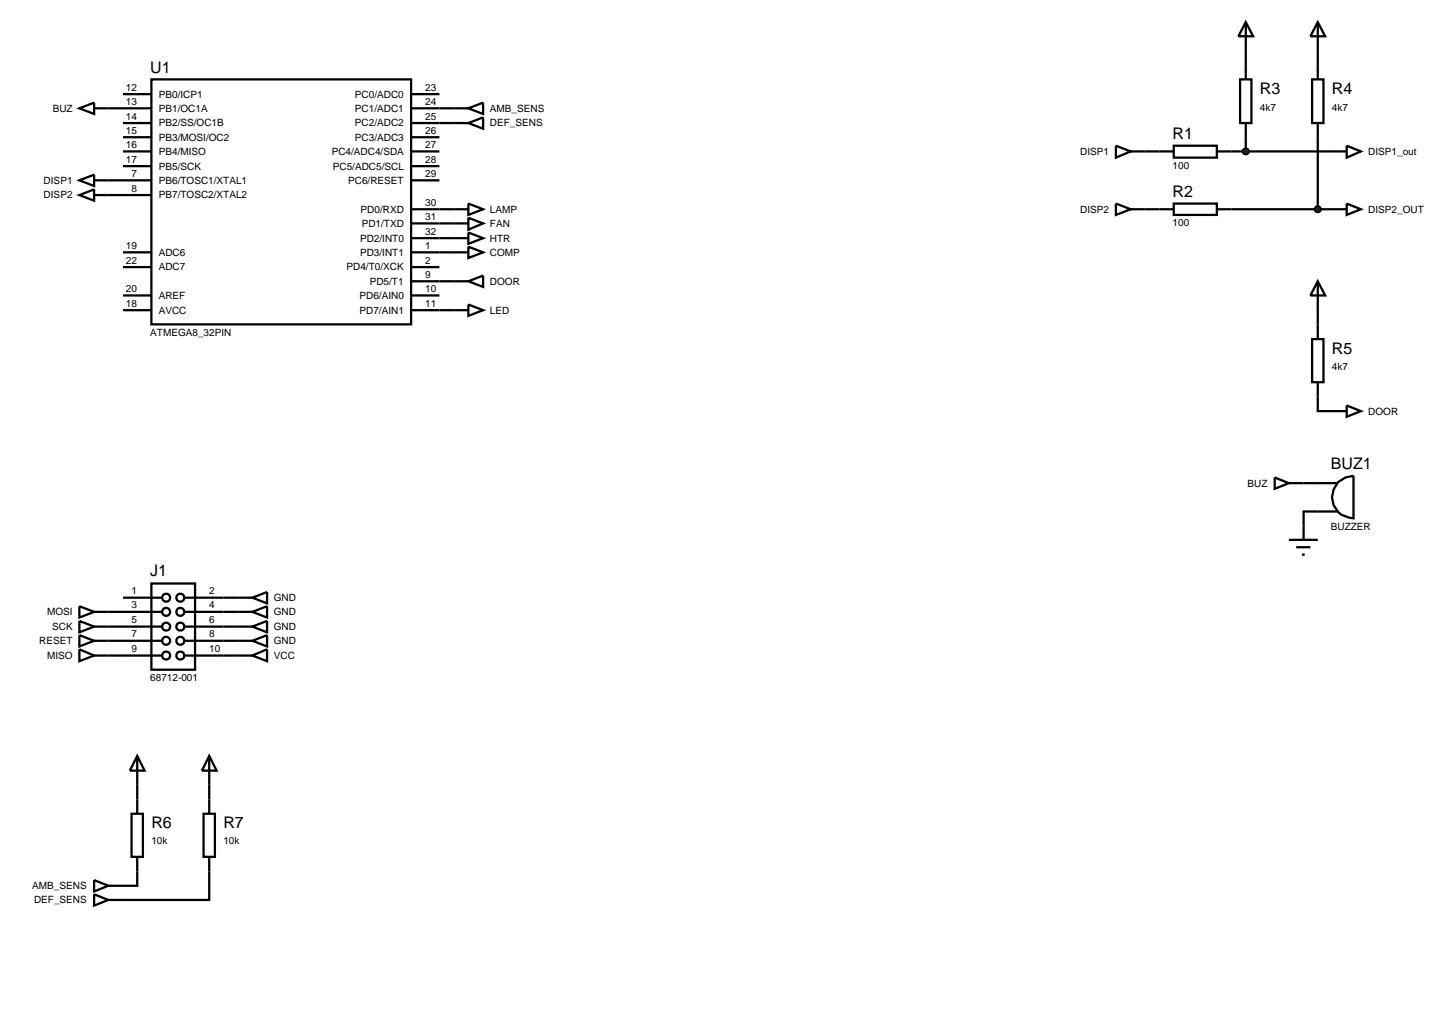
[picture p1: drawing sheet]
<svg xmlns="http://www.w3.org/2000/svg" width="257mm" height="180mm" viewBox="0 0 257 180" stroke-linecap="round" stroke-linejoin="round" font-family="sans-serif">
<g fill="none" stroke="#000" stroke-width=".4">
<path d="M19.1 19.1h7.6M21.7 16.6h5M26.7 14h45.8v43.2h-45.8zM72.5 19.1h7.6M72.5 16.6h5M218.7 14h2v7.7h-2zM219.7 3.9l1.3 2.5h-2.6zM219.7 3.9v10.1M231.4 14h2v7.7h-2zM232.4 3.9l1.3 2.5h-2.6zM232.4 3.9v10.1M14 31.8l2.6-1v2z"/>
<path d="M14 34.4l2.6-1v2zM16.6 31.8h10.1M16.6 34.4h10.1M21.7 26.7h5M21.7 21.7h5M21.7 24.2h5M21.7 29.3h5M72.5 36.9h10.1M72.5 39.4h10.1M72.5 31.8h5M72.5 26.7h5M72.5 21.7h7.6"/>
<path d="M72.5 24.2h5M72.5 29.3h5M82.6 38.4l2.6 1-2.6 1.1zM82.6 35.9l2.6 1-2.6 1zM196.8 25.7l2.6 1-2.6 1.1zM196.8 35.9l2.6 1-2.6 1zM199.4 36.9h7.6M199.4 26.7h7.6M207 25.7h7.6v2.1h-7.6zM207 35.9h7.6v2h-7.6zM214.6 36.9h22.9M214.6 26.7h22.9"/>
<path d="M219.7 21.7v5M232.4 21.7v15.2M237.5 35.9l2.5 1-2.5 1zM237.5 25.7l2.5 1-2.5 1.1zM21.7 44.5h5M21.7 54.7h5M21.7 47.1h5M21.7 52.1h5M72.5 42h10.1M72.5 44.5h10.1M72.5 49.6h7.6M72.5 54.7h7.6"/>
<path d="M72.5 47.1h5M72.5 52.1h5M82.6 41l2.6 1-2.6 1zM82.6 43.5l2.6 1-2.6 1zM232.4 54.7v2.5M232.4 69.9v2.6h2.5M229.9 85.2h2.5M232.4 90.2h-2.5v2.5M14 112l2.6 1-2.6 1zM14 109.5l2.6 1-2.6 1zM14 114.5l2.6 1.1-2.6 1zM14 106.9l2.6 1-2.6 1z"/>
<path d="M16.6 113h11.9M16.6 107.9h11.9M16.6 110.5h11.9M16.6 115.6h11.9M21.7 105.4h6.8M26.7 102.9h7.7v15.2h-7.7zM32.6 113h11.9M32.6 105.4h11.9M32.6 107.9h11.9M32.6 110.5h11.9M32.6 115.6h11.9M44.5 105.4l2.6-1v2z"/>
<path d="M44.5 107.9l2.6-1v2zM44.5 110.5l2.6-1v2zM44.5 113l2.6-1v2zM44.5 115.6l2.6-1.1v2.1zM24.2 138.4v2.6M36.9 138.4v2.6M24.2 153.7v2.5h-2.5M36.9 153.7v5h-15.2"/>
<circle cx="29.3" cy="113" r=".7"/>
<circle cx="29.3" cy="107.9" r=".7"/>
<circle cx="29.3" cy="115.6" r=".7"/>
<circle cx="29.3" cy="105.4" r=".7"/>
<circle cx="29.3" cy="110.5" r=".7"/>
<circle cx="31.8" cy="107.9" r=".7"/>
<circle cx="31.8" cy="113" r=".7"/>
<circle cx="31.8" cy="115.6" r=".7"/>
<circle cx="31.8" cy="105.4" r=".7"/>
<circle cx="31.8" cy="110.5" r=".7"/>
</g>
<g fill="#004000" stroke="#000" stroke-width=".4">
<path d="M219.3 26.4l.4-.2-.5 .5zM219.7 26.2l.4 .2 .1 .3zM219.7 27.2l.5-.5-.1 .3zM219.2 26.7l.5 .5-.3-.1z"/>
<path d="M232 36.6l.4-.2-.5 .5zM232.4 36.4l.4 .2 .1 .3zM232.9 36.9l-.1 .3-.4 .2zM231.9 36.9l.5 .5-.4-.2z"/>
</g>
<g fill="#004000">
<path d="M219.2 26.7l.5-.5 .5 .5-.5 .5z"/>
<path d="M231.9 36.9l.5-.5 .5 .5-.5 .5z"/>
</g>
<g fill="none" stroke="#000" stroke-width=".4">
<path d="M14 19.1l2.6-1v2zM16.6 19.1h2.5M80.1 19.1h2.5M82.6 19.1l2.6-1v2zM80.1 21.7h2.5M82.6 21.7l2.6-1v2zM80.1 49.6h2.5M80.1 54.7h2.5M82.6 49.6l2.6-1v2zM82.6 53.7l2.6 1-2.6 1zM231.4 59.8h2v7.6h-2zM232.4 49.6l1.3 2.5h-2.6z"/>
<path d="M232.4 49.6v5.1M232.4 57.2v2.6M232.4 67.4v2.5M234.9 72.5h2.6M237.5 71.5l2.5 1-2.5 1zM224.8 84.2l2.5 1-2.5 1zM227.3 85.2h2.6M227.3 95.2h5.1M228.6 96.5h2.5M229.6 97.8h.5M229.9 92.7v2.5M232.4 90.2h3.5"/>
<path d="M232.4 85.2h3.5M236 85l1.3-.8 1.4-.3v7.5a3.8 3.8 0 0 1-3.5-2.3 3.8 3.8 0 0 1 .8-4.1zM24.2 133.3l1.3 2.6h-2.6zM24.2 133.3v5.1M36.9 133.3l1.3 2.6h-2.6zM36.9 133.3v5.1M16.6 155.2l2.5 1-2.5 1zM16.6 157.7l2.5 1-2.5 1zM19.1 156.2h2.6M19.1 158.7h2.6M23.2 143.5h2v7.6h-2zM24.2 141v2.5"/>
<path d="M24.2 151.1v2.6M35.9 143.5h2v7.6h-2zM36.9 141v2.5M36.9 151.1v2.6"/>
</g>
<g font-size="2.8">
<text x="26.5" y="12.9">U1</text>
<text x="222.2" y="16.6">R3</text>
<text x="234.9" y="16.6">R4</text>
<text x="206.8" y="24.6">R1</text>
<text x="206.8" y="34.8">R2</text>
<text x="234.9" y="62.4">R5</text>
<text x="234.7" y="82.8">BUZ1</text>
<text x="26.5" y="101.7">J1</text>
<text x="26.7" y="146.1">R6</text>
<text x="39.4" y="146.1">R7</text>
</g>
<g font-size="1.8">
<text x="22.2" y="16">12</text>
<text x="28" y="17.2">PB0/ICP1</text>
<text x="62.6" y="17.2">PC0/ADC0</text>
<text x="75" y="16">23</text>
<text x="9.3" y="19.7">BUZ</text>
<text x="22.2" y="18.5">13</text>
<text x="22.2" y="21.1">14</text>
<text x="22.2" y="23.6">15</text>
<text x="28" y="19.7">PB1/OC1A</text>
<text x="28" y="22.3">PB2/SS/OC1B</text>
<text x="62.6" y="19.7">PC1/ADC1</text>
<text x="62.6" y="22.3">PC2/ADC2</text>
<text x="75" y="18.5">24</text>
<text x="75" y="21.1">25</text>
<text x="75" y="23.6">26</text>
<text x="86.4" y="19.7">AMB_SENS</text>
<text x="86.4" y="22.3">DEF_SENS</text>
<text x="222.2" y="19.5">4k7</text>
<text x="234.9" y="19.5">4k7</text>
<text x="22.2" y="26.1">16</text>
<text x="22.2" y="28.7">17</text>
<text x="28" y="24.8">PB3/MOSI/OC2</text>
<text x="28" y="27.3">PB4/MISO</text>
<text x="28" y="29.9">PB5/SCK</text>
<text x="58.5" y="27.3">PC4/ADC4/SDA</text>
<text x="58.7" y="29.9">PC5/ADC5/SCL</text>
<text x="62.6" y="24.8">PC3/ADC3</text>
<text x="75" y="26.1">27</text>
<text x="75" y="28.7">28</text>
<text x="190.5" y="27.3">DISP1</text>
<text x="206.8" y="29.8">100</text>
<text x="241.3" y="27.3">DISP1_out</text>
<text x="7.7" y="32.4">DISP1</text>
<text x="7.7" y="35">DISP2</text>
<text x="23.2" y="31.2">7</text>
<text x="23.2" y="33.8">8</text>
<text x="28" y="32.4">PB6/TOSC1/XTAL1</text>
<text x="28" y="35">PB7/TOSC2/XTAL2</text>
<text x="61.4" y="32.4">PC6/RESET</text>
<text x="75" y="31.2">29</text>
<text x="63.6" y="37.5">PD0/RXD</text>
<text x="63.8" y="40">PD1/TXD</text>
<text x="75" y="36.3">30</text>
<text x="75" y="38.8">31</text>
<text x="75" y="41.4">32</text>
<text x="86.4" y="40">FAN</text>
<text x="86.4" y="37.5">LAMP</text>
<text x="190.5" y="37.5">DISP2</text>
<text x="206.8" y="39.9">100</text>
<text x="241.3" y="37.5">DISP2_OUT</text>
<text x="22.2" y="46.5">22</text>
<text x="22.2" y="43.9">19</text>
<text x="28" y="47.7">ADC7</text>
<text x="28" y="45.1">ADC6</text>
<text x="61.1" y="47.7">PD4/T0/XCK</text>
<text x="63.5" y="42.6">PD2/INT0</text>
<text x="63.5" y="45.1">PD3/INT1</text>
<text x="75" y="43.9">1</text>
<text x="75" y="46.5">2</text>
<text x="86.4" y="42.6">HTR</text>
<text x="86.4" y="45.1">COMP</text>
<text x="22.2" y="51.5">20</text>
<text x="28" y="52.7">AREF</text>
<text x="63.4" y="52.7">PD6/AIN0</text>
<text x="65.2" y="50.2">PD5/T1</text>
<text x="75" y="49">9</text>
<text x="75" y="51.5">10</text>
<text x="86.4" y="50.2">DOOR</text>
<text x="22.2" y="54.1">18</text>
<text x="26.5" y="59.2">ATMEGA8_32PIN</text>
<text x="28" y="55.3">AVCC</text>
<text x="63.4" y="55.3">PD7/AIN1</text>
<text x="75" y="54.1">11</text>
<text x="86.4" y="55.3">LED</text>
<text x="234.9" y="65.2">4k7</text>
<text x="241.3" y="73.1">DOOR</text>
<text x="220" y="85.8">BUZ</text>
<text x="234.7" y="93.4">BUZZER</text>
<text x="23.2" y="104.8">1</text>
<text x="23.2" y="107.3">3</text>
<text x="36.9" y="104.8">2</text>
<text x="36.9" y="107.3">4</text>
<text x="48.3" y="106">GND</text>
<text x="6.9" y="113.6">RESET</text>
<text x="8.3" y="108.5">MOSI</text>
<text x="9.2" y="111.1">SCK</text>
<text x="23.2" y="109.9">5</text>
<text x="23.2" y="112.4">7</text>
<text x="36.9" y="109.9">6</text>
<text x="36.9" y="112.4">8</text>
<text x="48.3" y="108.5">GND</text>
<text x="48.3" y="111.1">GND</text>
<text x="48.3" y="113.6">GND</text>
<text x="8.3" y="116.2">MISO</text>
<text x="23.2" y="115">9</text>
<text x="36.9" y="115">10</text>
<text x="48.3" y="116.2">VCC</text>
<text x="26.5" y="120.1">68712-001</text>
<text x="26.7" y="148.9">10k</text>
<text x="39.4" y="148.9">10k</text>
<text x="5.7" y="156.8">AMB_SENS</text>
<text x="6" y="159.3">DEF_SENS</text>
</g>
</svg>
